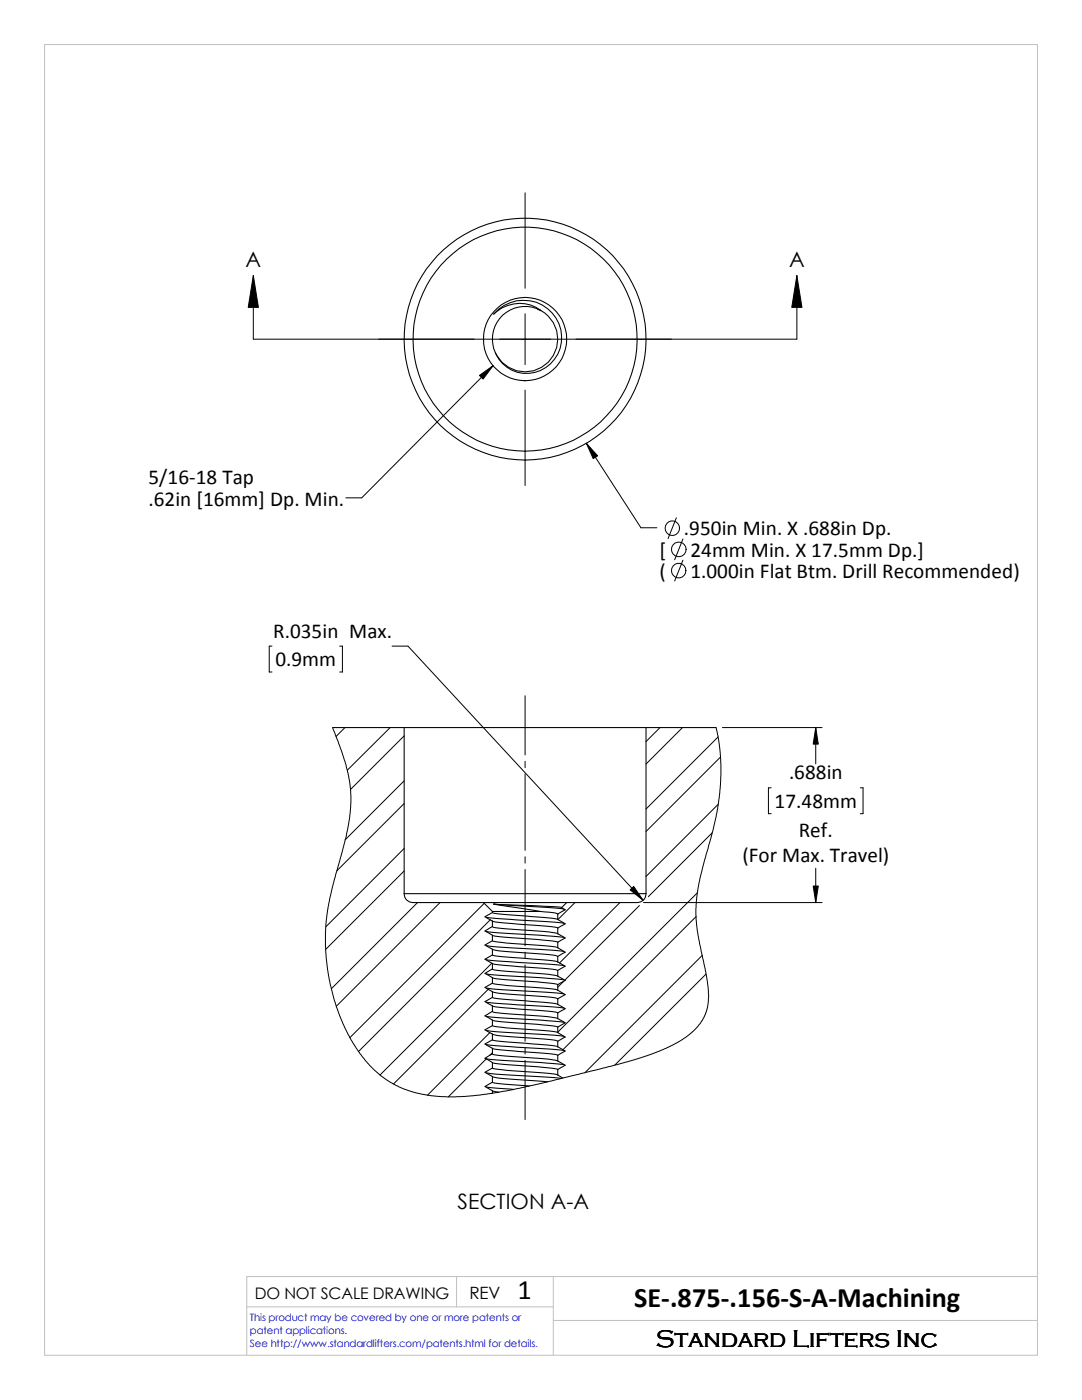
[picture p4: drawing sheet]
<svg xmlns="http://www.w3.org/2000/svg" width="216mm" height="279mm" viewBox="0 0 216 279" stroke-linecap="round" stroke-linejoin="round" font-family="sans-serif">
<path d="M8.9 8.9h198.1v261.6h-198.1zM91.1 254.8v6M110.4 254.8v15.7M207 254.8h-157.8v15.7M49.2 260.8h61.2M110.4 263.5h96.6" fill="none" stroke="#c0c0c0" stroke-width=".2"/>
<g fill="none" stroke="#000" stroke-width=".2">
<path d="M104.8 38.5v19M50.5 55l1.1 6.3h-2.1zM50.5 55v12.7h108.5v-12.7M159 55l1 6.3h-2zM95.7 74.9l2.7-1.9-2 2.6zM98.4 73l-26.2 26.4h-3.2M104.8 62.6v10.2M104.8 77.9v19M117 88.5l2.3 2.5-.9 .5zM117 88.5l10.9 16.8h3.2M135 103.3l-1.7 4.2M136.3 107.6l-1.7 4.1"/>
<path d="M136.3 111.8l-1.7 4.2M54.3 128.9h-.6v5.2h.6M67.8 128.9h.5v5.2h-.5M78.2 128.9h3.2l46.9 50.8M104.8 138.9v11.8M66.4 145.2l1.7 4.4 .9 3.1 .8 3.6 .2 2.4-.1 3.4-.4 2.9-1.2 5-2 7-.9 4.1-.4 3.3-.1 4.5 .2 2.2 .6 4.2 1.1 4.5 1.6 4.4 1.9 3.8 2.5 3.5 2.7 2.8 1.8 1.3 1.6 1 2.6 1.1 4 .9 3.5 .3h3.1l3.5-.3 6.7-1.1 9.1-2.1 14.5-3.7 5.7-1.9 3.7-1.8 2.5-1.8 1.9-1.9 1.2-2.3 .4-1.8 .1-1.8-.4-3.4-1.9-9.2-.2-2.2v-2.3l.2-3 .5-2.8 2.6-9.7 .7-2.9 .6-3.6 .3-4.4v-3.5l-.4-3.9-.5-2.3M68.8 145.2l-1.7 1.8M77.9 145.2l-8.6 8.5M80.6 155.8l-11.7 11.8M80.6 146.9l-10.7 10.7M104.8 151.9v1.3M104.8 154.5v15.2"/>
<path d="M131.7 145.2l-2.8 2.8M136.2 145.2l-7.3 7.3M143.3 147.1l-14.4 14.4M143.8 151.1l-14.9 14.8M144.1 145.2h19.9M153.9 157.2h-.6v5.2h.6M162.8 145.2l.5 3.3h-1zM162.8 145.2v7.2M171.7 157.2h.5v5.2h-.5M80.6 169.3l-15.6 15.7M80.6 160.4l-13.4 13.4M80.6 173.8l-15.6 15.7"/>
<path d="M104.8 171v1.3M104.8 173.5v15.3M125.7 177.6l.7-.7 1.9 2.8zM139.1 178.2l-27.8 27.8M142.1 166.2l-12.7 12.7M143.3 160.5l-14.4 14.4M162.3 176.8h1l-.5 3.3zM162.8 173.3v6.8M83.3 180.1l-17.2 17.2M87.8 180.1l-20.7 20.7M96.6 180.3l-26.8 26.8M97.4 197.4l-18.9 18.9"/>
<path d="M97.8 183.6l-26.3 26.2M98.1 192.2l-22.3 22.3M104.8 190v1.3M104.8 192.6v15.2M112.5 195.8l-1.2 1.2M114.7 180.1l-3.4 3.4M123.7 180.1l-12.1 12.1M127.6 180.7l-14.9 14.9M128.4 180.1h35.6M138.9 182.9l-26.6 26.6M140.1 190.7l-23.4 23.4M140.9 194.4l-18.2 18.2"/>
<path d="M97 211.3l-7.5 7.6M97.7 206.1l-12.4 12.5M98.3 210.1l-.6 .6M104.8 209.1v1.3M104.8 211.6v11.8"/>
<circle cx="134.1" cy="105.4" r="1.45"/>
<circle cx="135.4" cy="113.9" r="1.45"/>
<circle cx="135.4" cy="109.6" r="1.47"/>
</g>
<g fill="none" stroke="#000" stroke-width=".21">
<path d="M98.5 62.7a7.6 7.6 0 0 1 10-1.7 7.6 7.6 0 0 1 2.8 9.7 6.8 6.8 0 0 1-10.5 2.4 6.8 6.8 0 0 1 .2-10.7 6.5 6.5 0 0 1 6.9-.5 7.1 7.1 0 0 0-9.4 .8zM107.2 61.7l.8 .3M107.9 61.9a6.5 6.5 0 0 1 1.4 10.5 6.5 6.5 0 0 1-10.4-1.9M66.4 145.2h76.5M80.6 145.2v33.2M128.9 145.2v33.2M80.6 178.4a1.74 1.74 0 0 0 1.8 1.7h44.7a1.74 1.74 0 0 0 1.8-1.7M80.6 178.4h48.3M96.5 180.1l1.8 1.8M97 183l15.5 1.3M97 185.9l15.5 1.2M97 188.7l15.5 1.2"/>
<path d="M97 191.5l15.5 1.2M97 194.4l15.5 1.1M97 197.2l15.5 1.2M97 200l15.5 1.2M98.3 182.1a64.5 64.5 0 0 0 9 .9l2.9 .3 1.1 .2M98.3 184.9a11.6 11.6 0 0 0 4 .6l2.5 .1a26.5 26.5 0 0 1 6.5 .8M98.3 183.8a72.4 72.4 0 0 0 10.1 1l2.9 .4M98.3 190.6a64.5 64.5 0 0 0 9 .9l2.9 .2 1.1 .3M98.3 189.4a49.6 49.6 0 0 0 9 .9l2.9 .3 1.1 .3M98.3 193.4a11.6 11.6 0 0 0 4 .5l2.5 .2a26.5 26.5 0 0 1 6.5 .7M98.3 192.3a72.4 72.4 0 0 0 10.1 1l2.9 .4M98.3 196.2a49.6 49.6 0 0 0 9 .9l2.9 .3 1.1 .2"/>
<path d="M98.3 195.1a58.7 58.7 0 0 0 9 .9l2.9 .3 1.1 .2M98.3 199.1a64.5 64.5 0 0 0 9 .8l2.9 .3 1.1 .2M98.3 197.9a49.6 49.6 0 0 0 9 .9l2.9 .3 1.1 .2M98.3 187.7a49.6 49.6 0 0 0 9 .9l2.9 .3 1.1 .2M98.3 186.6a58.7 58.7 0 0 0 9 .9l2.9 .3 1.1 .2M98.3 182.1l-1.5 .9 1.5 .8M98.3 184.9l-1.5 .9 1.5 .8M98.3 187.7l-1.5 .9 1.5 .8M98.3 190.6l-1.5 .8 1.5 .9M98.3 193.4l-1.5 .9 1.5 .8M98.3 196.2l-1.5 .9 1.5 .8M98.3 199.1l-1.5 .8 1.5 .8"/>
<path d="M98.3 181.9h9.6M98.3 181.9v.2M98.3 183.8v1.1M98.3 186.6v1.1M98.3 189.4v1.2M98.3 192.3v1.1M98.3 195.1v1.1M98.3 197.9v1.2M98.5 180.4l9.4 1.5M98.5 180.4l11.7 .5 1.9 .2M98.5 180.4l11.9 .8 2.2 .3M107.9 181.9l2.9 .3 .5 .2"/>
<path d="M111.3 183.5l1.5 .9-1.5 .8M111.3 186.4l1.5 .8-1.5 .8M111.3 189.1l1.5 .9-1.5 .9M111.3 192l1.5 .8-1.5 .9M111.3 194.8l1.5 .9-1.5 .8M111.3 197.6l1.5 .9-1.5 .8M111.3 182.4v1.1M111.3 185.2v1.2M111.3 188v1.1M111.3 190.9v1.1M111.3 193.7v1.1M111.3 196.5v1.1"/>
<path d="M111.3 199.3v1.1M112.1 181.1l.7 .5-1.5 .8M113.1 180.1l-1 1M97 202.8l15.5 1.2M97 205.7l15.5 1.1M97 208.4l15.5 1.3M97 211.3l15.5 1.2M97 214.1l2.1 .3 12.9 .8M97 216.9l5.5 .5M98.3 201.8a11.6 11.6 0 0 0 4 .6l2.5 .2a26.5 26.5 0 0 1 6.5 .7M98.3 200.7a72.4 72.4 0 0 0 10.1 1l2.9 .4M98.3 204.7a49.6 49.6 0 0 0 9 .9l2.9 .2 1.1 .3"/>
<path d="M98.3 203.6a58.7 58.7 0 0 0 9 .8l2.9 .3 1.1 .3M98.3 207.5a64.5 64.5 0 0 0 9 .9l2.9 .3 1.1 .2M98.3 206.4a49.6 49.6 0 0 0 9 .9l2.9 .2 1.1 .3M98.3 210.3a11.6 11.6 0 0 0 4 .6l2.5 .1a26.5 26.5 0 0 1 6.5 .8M98.3 209.2a72.4 72.4 0 0 0 10.1 1l2.9 .4M98.3 213.1a49.6 49.6 0 0 0 9 .9l2.9 .3 1.1 .2M98.3 212a58.7 58.7 0 0 0 9 .9l2.9 .3 1.1 .2M98.3 216a32 32 0 0 0 6.5 .7h.8M98.3 214.8a49.6 49.6 0 0 0 9 .9l2 .2M98.3 217.7l1.2 .3M98.3 201.8l-1.5 .9 1.5 .9M98.3 204.7l-1.5 .8 1.5 .9"/>
<path d="M98.3 207.5l-1.5 .9 1.5 .8M98.3 210.3l-1.5 .9 1.5 .8M98.3 213.1l-1.5 .9 1.5 .8M98.3 216l-1.5 .8 1.5 .9M98.3 200.7v1.1M98.3 203.6v1.1M98.3 206.4v1.1M98.3 209.2v1.1M98.3 212v1.1M98.3 214.8v1.2M98.3 217.7v.5M111.3 200.4l1.5 .9-1.5 .8"/>
<path d="M111.3 203.3l1.5 .8-1.5 .9M111.3 206.1l1.5 .9-1.5 .8M111.3 208.9l1.5 .9-1.5 .8M111.3 211.8l1.5 .8-1.5 .8M111.3 214.5l1 .6M111.3 202.1v1.2M111.3 205v1.1M111.3 207.8v1.1M111.3 210.6v1.2M111.3 213.4v1.1"/>
<circle cx="104.8" cy="67.7" r="8.3"/>
<circle cx="104.8" cy="67.7" r="24.1"/>
<circle cx="104.8" cy="67.7" r="22.4"/>
</g>
<path d="M50.5 55l1.1 6.3h-2.1zM159 55l1 6.3h-2zM95.7 74.9l2.7-1.9-2 2.6zM117 88.5l2.3 2.5-.9 .5zM162.8 145.2l.5 3.3h-1zM125.7 177.6l.7-.7 1.9 2.8zM162.3 176.8h1l-.5 3.3z" fill="#000"/>
<g font-size="5.6">
<text x="103.3" y="259.2">1</text>
<text x="126.5" y="260.8">SE-.875-.156-S-A-Machining</text>
</g>
<text font-size="4.9" x="130.9" y="268.7">Standard Lifters Inc</text>
<g font-size="4.2">
<text x="49" y="53.3">A</text>
<text x="157.4" y="53.3">A</text>
<text x="29.6" y="96.7">5/16-18 Tap</text>
<text x="29.6" y="100.9">.62in [16mm] Dp. Min.</text>
<text x="136.5" y="106.8">.950in Min. X .688in Dp.</text>
<text x="131.6" y="111.1">[</text>
<text x="137.8" y="111.1">24mm Min. X 17.5mm Dp.]</text>
<text x="131.6" y="115.3">(</text>
<text x="137.8" y="115.3">1.000in Flat Btm. Drill Recommended)</text>
<text x="54.5" y="127.3">R.035in Max.</text>
<text x="54.9" y="133">0.9mm</text>
<text x="157.4" y="155.5">.688in</text>
<text x="154.6" y="161.2">17.48mm</text>
<text x="159.4" y="167">Ref.</text>
<text x="148.2" y="172.1">(For Max. Travel)</text>
<text x="91.3" y="241.3">SECTION A-A</text>
</g>
<text font-size="3.4" x="93.7" y="259.2">REV</text>
<text font-size="3.2" x="50.8" y="259.2">DO NOT SCALE DRAWING</text>
<g font-size="2" fill="#00f">
<text x="49.9" y="263.7">This product may be covered by one or more patents or</text>
<text x="49.9" y="266.2">patent applications.</text>
<text x="49.9" y="268.7">See http://www.standardlifters.com/patents.html for details.</text>
</g>
</svg>
